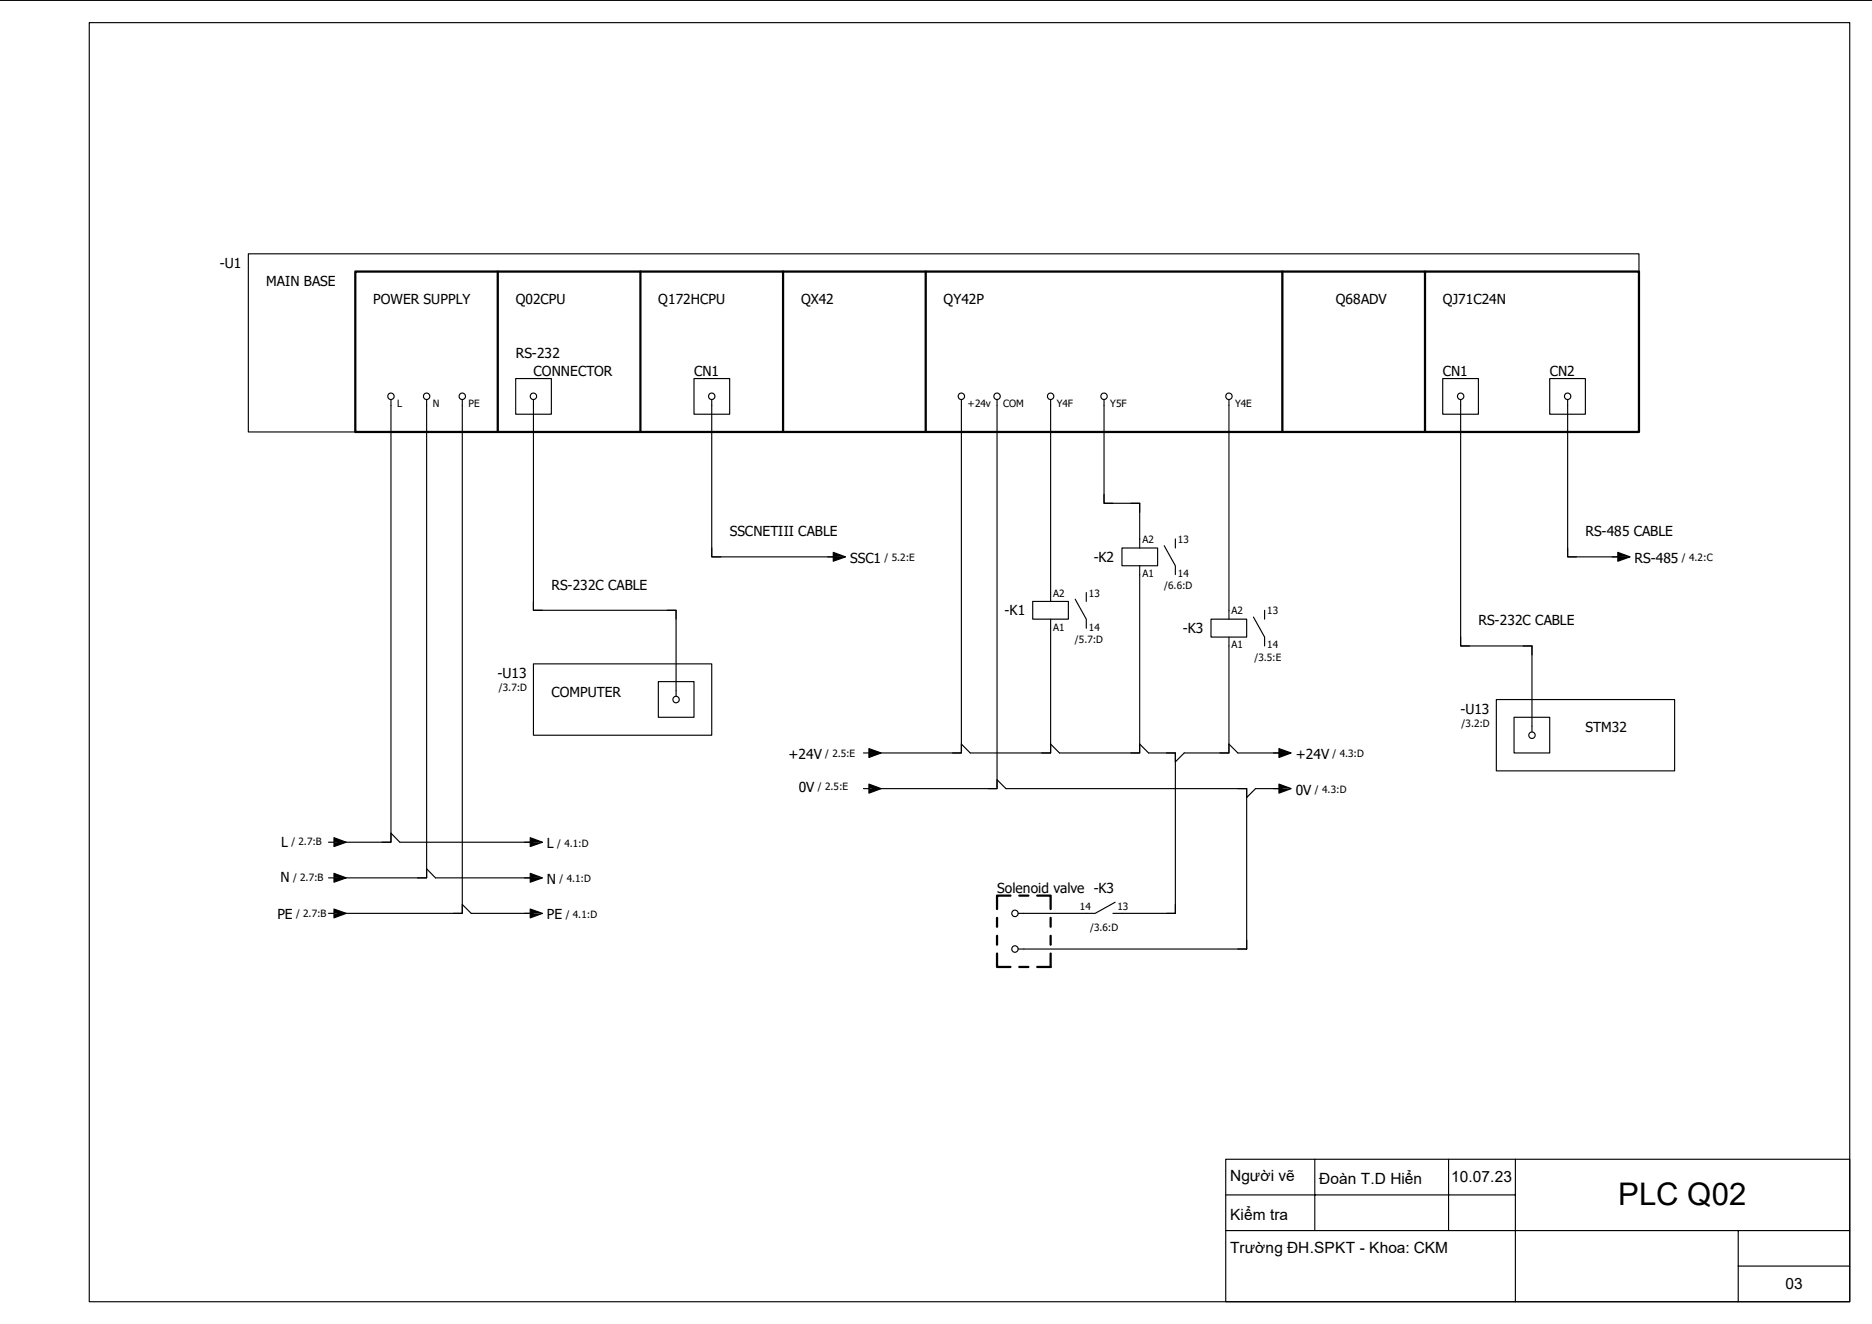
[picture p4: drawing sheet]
<svg xmlns="http://www.w3.org/2000/svg" width="420mm" height="297mm" viewBox="0 0 420 297" stroke-linecap="round" stroke-linejoin="round" font-family="sans-serif">
<g fill="none" stroke="#000" stroke-width=".25">
<path d="M0 .1h419.9M20 5.1h395v286.9h-395zM55.7 56.9h312v40h-312zM87.7 89.7v99.2h-12M95.7 89.7v107.2h-20M103.7 89.7v115.2h-28M115.7 84.9h8v8h-8zM119.7 89.7v47.2h32v19.3M155.7 84.9h8v8h-8zM159.7 89.7v35.2h28M215.7 89.7v79.2h-20M223.7 89.7v87.2h-28"/>
<path d="M235.7 89.7v45.2M247.7 89.7v23.2h8v10M275.7 89.7v49.2M323.7 84.9h8v8h-8zM327.7 89.7v55.2h16v19.3M347.7 84.9h8v8h-8zM351.7 89.7v35.2h12M247.7 110.9v2h2M253.7 112.9h2v2M119.7 134.9v2h2M149.7 136.9h2v2M159.7 122.9v2h2"/>
<path d="M185.7 124.9h1.2M186.9 123.9l2.8 1-2.8 1zM231.7 134.9h8v4h-8zM235.7 138.9v30h-18l-2-2v2h-2M241.2 134.4l2.5 4.5v2M243.7 132.9v2M251.7 122.9h8v4h-8zM255.7 126.9v42h-18l-2-2v2h-2M261.2 122.4l2.5 4.5v2M263.7 120.9v2M271.7 138.9h8v4h-8zM281.2 138.4l2.5 4.5v2"/>
<path d="M283.7 136.9v2M351.7 122.9v2h2M361.7 124.9h1.3M363 123.9l2.7 1-2.7 1zM119.7 148.9h40v16h-40zM147.7 152.9h8v8h-8zM275.7 142.9v26h-10l-2 2v-2h-2M327.7 142.9v2h2M335.7 156.9h40v16h-40zM341.7 144.9h2v2M193.7 168.9h1.2M193.7 176.9h1.2"/>
<path d="M194.9 167.9l2.8 1-2.8 1zM194.9 175.9l2.8 1-2.8 1zM221.7 176.9h2v-2l2 2h54v36h-51.3M253.7 168.9h2v-2l2 2h6v36h-14M273.7 168.9h2v-2l2 2h10M277.7 176.9h2v2l2-2h6M286.9 175.9l2.8 1-2.8 1zM286.9 167.9l2.8 1-2.8 1zM339.7 160.9h8v8h-8zM73.7 188.9h1.2M73.7 196.9h1.2M74.9 187.9l2.8 1-2.8 1z"/>
<path d="M74.9 195.9l2.8 1-2.8 1zM85.7 188.9h2v-2l2 2h30M93.7 196.9h2v-2l2 2h22M119 195.9l2.7 1-2.7 1zM119 187.9l2.7 1-2.7 1zM73.7 204.9h1.2M74.9 203.9l2.8 1-2.8 1zM101.7 204.9h2v-2l2 2h14M119 203.9l2.7 1-2.7 1zM250.2 202.4l-4.5 2.5h-17.3M263.7 202.9v2h-2M279.7 210.9v2h-2"/>
<path d="M275 260.1h140v31.9h-140zM275 276.1h140M275 268.1h65M295 260.1v16M325 260.1v16M340 260.1v31.9M390 276.1v15.9M390 284h25"/>
<circle cx="87.7" cy="88.9" r=".73"/>
<circle cx="95.7" cy="88.9" r=".73"/>
<circle cx="103.7" cy="88.9" r=".73"/>
<circle cx="119.7" cy="88.9" r=".73"/>
<circle cx="159.7" cy="88.9" r=".73"/>
<circle cx="215.7" cy="88.9" r=".73"/>
<circle cx="223.7" cy="88.9" r=".73"/>
<circle cx="235.7" cy="88.9" r=".73"/>
<circle cx="247.7" cy="88.9" r=".73"/>
<circle cx="275.7" cy="88.9" r=".73"/>
<circle cx="327.7" cy="88.9" r=".73"/>
<circle cx="351.7" cy="88.9" r=".73"/>
<circle cx="151.7" cy="156.9" r=".73"/>
<circle cx="343.7" cy="164.9" r=".73"/>
<circle cx="227.7" cy="204.9" r=".73"/>
<circle cx="227.7" cy="212.9" r=".73"/>
</g>
<g fill="none" stroke="#000" stroke-width=".51">
<path d="M79.7 60.9h288v36h-288zM111.7 60.9v36M143.7 60.9v36M175.7 60.9v36M207.7 60.9v36M287.7 60.9v36M319.7 60.9v36M223.7 213.9v3h3M223.7 205.9v2M223.7 209.9v2M226.7 200.9h-3v3M228.7 200.9h2"/>
<path d="M228.7 216.9h2M232.7 200.9h3v3M235.7 205.9v2M235.7 209.9v2M235.7 213.9v3h-3"/>
</g>
<g fill="#000">
<path d="M186.9 123.9l2.8 1h-2.8zM186.9 124.9h2.8l-2.8 1zM363 123.9l2.7 1h-2.7zM363 124.9h2.7l-2.7 1zM194.9 167.9l2.8 1h-2.8zM194.9 168.9h2.8l-2.8 1zM194.9 175.9l2.8 1h-2.8zM194.9 176.9h2.8l-2.8 1zM286.9 175.9l2.8 1h-2.8zM286.9 176.9h2.8l-2.8 1zM286.9 167.9l2.8 1h-2.8zM286.9 168.9h2.8l-2.8 1z"/>
<path d="M74.9 187.9l2.8 1h-2.8zM74.9 188.9h2.8l-2.8 1zM74.9 195.9l2.8 1h-2.8zM74.9 196.9h2.8l-2.8 1zM119 195.9l2.7 1h-2.7zM119 196.9h2.7l-2.7 1zM119 187.9l2.7 1h-2.7zM119 188.9h2.7l-2.7 1zM74.9 203.9l2.8 1h-2.8zM74.9 204.9h2.8l-2.8 1zM119 203.9l2.7 1h-2.7zM119 204.9h2.7l-2.7 1z"/>
</g>
<text font-size="7" x="363" y="270.4">PLC Q02</text>
<g font-size="3.5">
<text x="276" y="264.9">Người vẽ</text>
<text x="296" y="265.6">Đoàn T.D Hiển</text>
<text x="325.6" y="265.3">10.07.23</text>
<text x="276" y="273.6">Kiểm tra</text>
<text x="276" y="281.1">Trường ĐH.SPKT - Khoa: CKM</text>
<text x="400.6" y="289.3">03</text>
</g>
<g font-size="3.1">
<text x="49.3" y="60.1">-U1</text>
<text x="59.7" y="64.3">MAIN BASE</text>
<text x="83.7" y="68.3">POWER SUPPLY</text>
<text x="115.7" y="68.3">Q02CPU</text>
<text x="147.7" y="68.3">Q172HCPU</text>
<text x="179.7" y="68.3">QX42</text>
<text x="211.7" y="68.3">QY42P</text>
<text x="299.7" y="68.3">Q68ADV</text>
<text x="323.7" y="68.3">QJ71C24N</text>
<text x="115.7" y="80.3">RS-232</text>
<text x="119.7" y="84.3">CONNECTOR</text>
<text x="155.7" y="84.3">CN1</text>
<text x="323.7" y="84.3">CN1</text>
<text x="347.7" y="84.3">CN2</text>
<text x="163.7" y="120.3">SSCNETIII CABLE</text>
<text x="245.4" y="126">-K2</text>
<text x="355.7" y="120.3">RS-485 CABLE</text>
<text x="190.7" y="126.3">SSC1</text>
<text x="366.7" y="126.3">RS-485</text>
<text x="123.7" y="132.3">RS-232C CABLE</text>
<text x="225.4" y="138">-K1</text>
<text x="265.4" y="142">-K3</text>
<text x="331.7" y="140.3">RS-232C CABLE</text>
<text x="111.6" y="152.1">-U13</text>
<text x="123.7" y="156.3">COMPUTER</text>
<text x="327.7" y="160.1">-U13</text>
<text x="355.7" y="164.3">STM32</text>
<text x="176.9" y="170.3">+24V</text>
<text x="290.7" y="170.3">+24V</text>
<text x="179.2" y="177.6">0V</text>
<text x="290.7" y="178.3">0V</text>
<text x="63.1" y="189.9">L</text>
<text x="122.7" y="190.3">L</text>
<text x="62.9" y="197.9">N</text>
<text x="122.7" y="198.3">N</text>
<text x="223.7" y="200.3">Solenoid valve -K3</text>
<text x="62.2" y="206.1">PE</text>
<text x="122.7" y="206.2">PE</text>
</g>
<g font-size="2.2">
<text x="89.1" y="91.3">L</text>
<text x="97.1" y="91.3">N</text>
<text x="105.1" y="91.3">PE</text>
<text x="217.1" y="91.3">+24v</text>
<text x="225.1" y="91.3">COM</text>
<text x="237.1" y="91.3">Y4F</text>
<text x="249.1" y="91.3">Y5F</text>
<text x="277.1" y="91.3">Y4E</text>
<text x="198.5" y="125.9">/ 5.2:E</text>
<text x="256.3" y="121.8">A2</text>
<text x="264.3" y="121.8">13</text>
<text x="377.3" y="125.9">/ 4.2:C</text>
<text x="256.3" y="129.5">A1</text>
<text x="264.3" y="129.5">14</text>
<text x="236.3" y="133.9">A2</text>
<text x="244.3" y="133.9">13</text>
<text x="261.2" y="132.2">/6.6:D</text>
<text x="276.3" y="137.8">A2</text>
<text x="284.3" y="137.8">13</text>
<text x="236.3" y="141.5">A1</text>
<text x="244.3" y="141.5">14</text>
<text x="241.2" y="144.2">/5.7:D</text>
<text x="276.3" y="145.5">A1</text>
<text x="281.4" y="148.2">/3.5:E</text>
<text x="284.3" y="145.5">14</text>
<text x="111.9" y="155.1">/3.7:D</text>
<text x="327.9" y="163.1">/3.2:D</text>
<text x="185.1" y="169.9">/ 2.5:E</text>
<text x="299" y="169.9">/ 4.3:D</text>
<text x="183.5" y="177.2">/ 2.5:E</text>
<text x="295" y="177.9">/ 4.3:D</text>
<text x="65.4" y="189.6">/ 2.7:B</text>
<text x="125" y="189.9">/ 4.1:D</text>
<text x="65.7" y="197.6">/ 2.7:B</text>
<text x="125.5" y="197.9">/ 4.1:D</text>
<text x="66.4" y="205.7">/ 2.7:B</text>
<text x="126.9" y="205.9">/ 4.1:D</text>
<text x="242.3" y="204">14</text>
<text x="244.6" y="208.9">/3.6:D</text>
<text x="250.7" y="204">13</text>
</g>
</svg>
